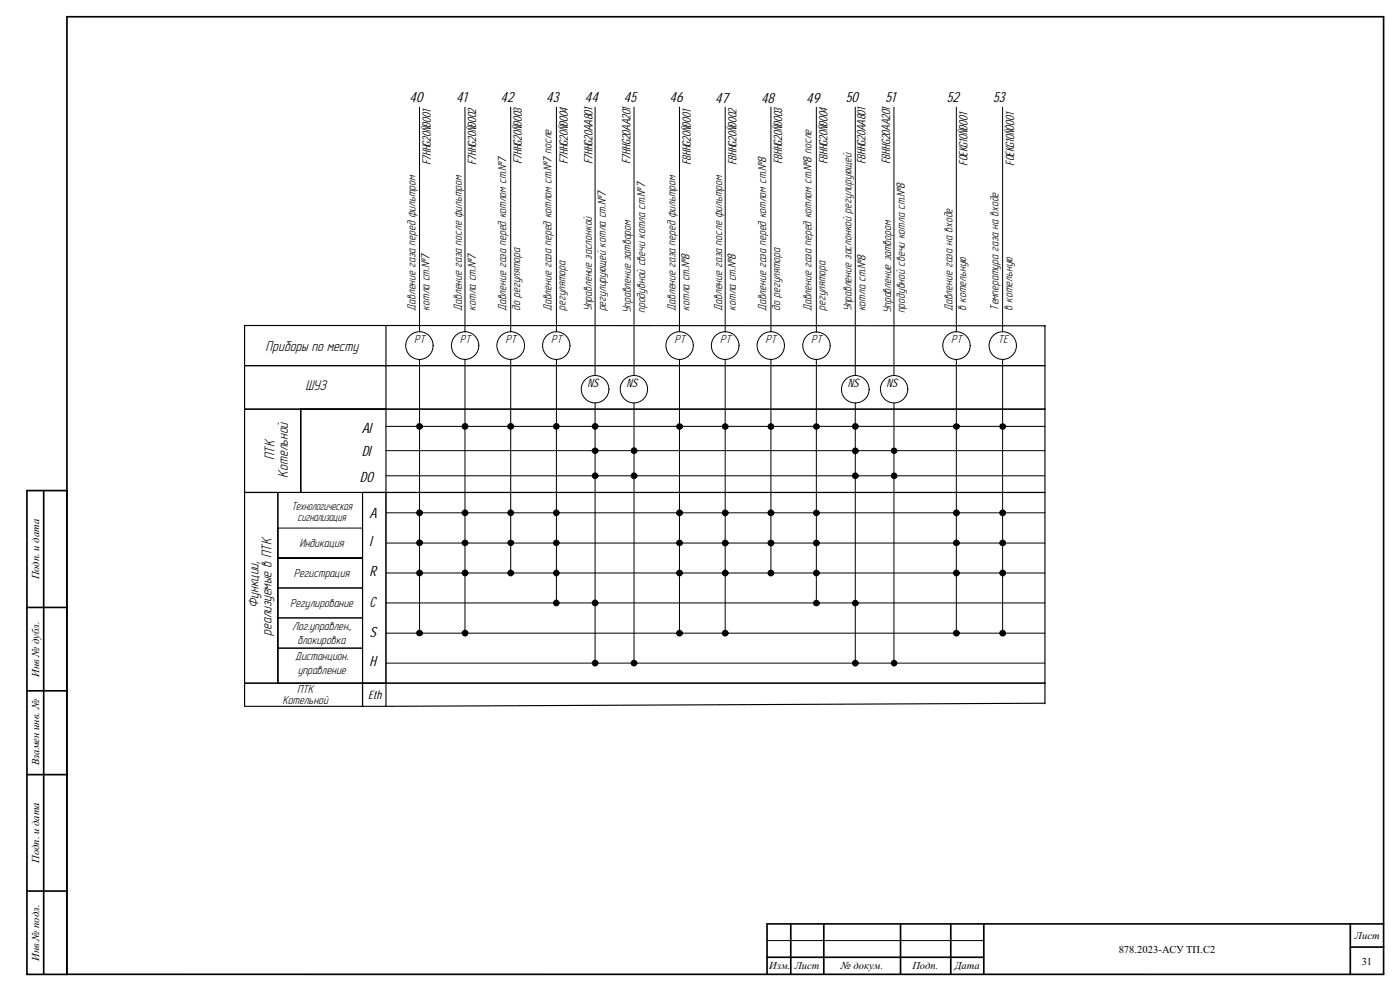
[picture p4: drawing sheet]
<svg xmlns="http://www.w3.org/2000/svg" width="420mm" height="297mm" viewBox="0 0 420 297" stroke-linecap="round" stroke-linejoin="round" font-family="sans-serif">
<g fill="none" stroke="#000" stroke-width=".3">
<path d="M125.9 32.1v67.3M139.5 32.1v67.3M153.2 32.1v67.3M166.9 32.1v67.3M178.5 32.1v80.4M190.2 32.1v80.4M203.8 32.1v67.3M217.6 32.1v67.3M231.3 32.1v67.3M244.9 32.1v67.4M256.6 32.1v80.4M268.2 32.1v80.4"/>
<path d="M286.9 32.1v67.3M300.8 32.1v67.3M125.9 107.7v81.5M139.5 107.7v81.5M153.2 107.7v64M166.9 107.7v73M203.8 107.7v81.5M217.6 107.7v81.5M231.3 107.7v64M244.9 107.7v73.1M286.9 107.7v81.5M300.8 107.7v81.5"/>
<path d="M90.2 122.6v25M115.8 127.8h197.7M115.8 135.1h197.7M178.5 120.8v78.4M190.2 120.8v78.4M256.6 120.8v78.4M268.2 120.8v78.4M83.4 147.6h25.4v57.1h-25.4zM83.4 158.3h25.4v8.9h-25.4zM108.8 147.6h7v57.1h-7zM115.8 147.6h-42.4h42.4M115.8 142.6h197.7"/>
<path d="M116 153.7h197.5M83.4 167.2h25.4v9h-25.4zM83.4 176.2h25.4v9h-25.4zM116 162.7h197.5M116 171.7h197.5M83.4 194.2h25.4v10.5h-25.4zM83.4 185.2h25.4v9h-25.4zM116 180.7h197.5M116 198.7h197.5M116 189.8h197.5M230.1 281.9h65"/>
<circle cx="125.8" cy="103.6" r="4.1"/>
<circle cx="139.5" cy="103.6" r="4.1"/>
<circle cx="153.2" cy="103.6" r="4.1"/>
<circle cx="166.9" cy="103.6" r="4.1"/>
<circle cx="178.5" cy="116.6" r="4.1"/>
<circle cx="190.2" cy="116.6" r="4.1"/>
<circle cx="203.8" cy="103.6" r="4.1"/>
<circle cx="217.6" cy="103.6" r="4.1"/>
<circle cx="231.2" cy="103.6" r="4.1"/>
<circle cx="244.9" cy="103.6" r="4.1"/>
<circle cx="256.6" cy="116.7" r="4.1"/>
<circle cx="268.2" cy="116.7" r="4.1"/>
<circle cx="286.9" cy="103.6" r="4.1"/>
<circle cx="300.8" cy="103.6" r="4.1"/>
</g>
<g fill="none" stroke="#000" stroke-width=".34">
<path d="M73.4 97.6h42.4v12h-42.4zM115.8 97.6h197.7M313.5 97.6v113.3M73.4 109.6h42.4v13h-42.4zM115.8 109.6h197.7M73.4 122.6h16.8v25h-16.8zM90.2 122.6h25.6v25h-25.6zM115.8 122.6h197.7M73.4 147.6h10v57.1h-10zM108.8 147.6h7v57.1h-7zM115.8 147.6h197.7M73.4 204.7h35.4v7h-35.4z"/>
<path d="M108.8 204.7h7v7h-7zM115.8 204.7h197.7M313.5 210.8l-197.7 .9"/>
</g>
<g fill="none" stroke="#000" stroke-width="1">
<circle cx="125.9" cy="127.8" r=".52"/>
<circle cx="139.5" cy="127.8" r=".51"/>
<circle cx="153.2" cy="127.8" r=".51"/>
<circle cx="166.9" cy="127.8" r=".49"/>
<circle cx="178.5" cy="127.8" r=".5"/>
<circle cx="178.5" cy="135.1" r=".49"/>
<circle cx="190.2" cy="135.1" r=".52"/>
<circle cx="203.9" cy="127.8" r=".49"/>
<circle cx="217.6" cy="127.8" r=".49"/>
<circle cx="231.3" cy="127.8" r=".5"/>
<circle cx="244.9" cy="127.8" r=".49"/>
<circle cx="256.6" cy="135.1" r=".51"/>
<circle cx="256.6" cy="127.8" r=".51"/>
<circle cx="268.2" cy="135.1" r=".48"/>
<circle cx="286.9" cy="127.8" r=".49"/>
<circle cx="300.8" cy="127.8" r=".49"/>
<circle cx="125.9" cy="153.7" r=".51"/>
<circle cx="139.5" cy="153.7" r=".5"/>
<circle cx="153.2" cy="153.7" r=".5"/>
<circle cx="166.9" cy="153.7" r=".49"/>
<circle cx="178.5" cy="142.6" r=".5"/>
<circle cx="190.2" cy="142.6" r=".51"/>
<circle cx="203.8" cy="153.7" r=".51"/>
<circle cx="217.6" cy="153.7" r=".51"/>
<circle cx="231.3" cy="153.7" r=".52"/>
<circle cx="244.9" cy="153.7" r=".49"/>
<circle cx="256.6" cy="142.6" r=".5"/>
<circle cx="268.2" cy="142.6" r=".49"/>
<circle cx="286.9" cy="153.7" r=".51"/>
<circle cx="300.8" cy="153.7" r=".51"/>
<circle cx="125.9" cy="162.7" r=".52"/>
<circle cx="125.9" cy="171.7" r=".51"/>
<circle cx="139.5" cy="171.7" r=".5"/>
<circle cx="139.5" cy="162.7" r=".49"/>
<circle cx="153.2" cy="171.7" r=".5"/>
<circle cx="153.2" cy="162.7" r=".49"/>
<circle cx="166.9" cy="171.7" r=".49"/>
<circle cx="166.9" cy="162.7" r=".47"/>
<circle cx="203.8" cy="171.7" r=".5"/>
<circle cx="203.9" cy="162.7" r=".49"/>
<circle cx="217.6" cy="162.7" r=".51"/>
<circle cx="217.6" cy="171.7" r=".51"/>
<circle cx="231.3" cy="162.7" r=".52"/>
<circle cx="231.3" cy="171.7" r=".52"/>
<circle cx="244.9" cy="162.7" r=".51"/>
<circle cx="244.9" cy="171.7" r=".51"/>
<circle cx="286.9" cy="171.7" r=".5"/>
<circle cx="286.9" cy="162.7" r=".49"/>
<circle cx="300.8" cy="171.7" r=".5"/>
<circle cx="300.8" cy="162.7" r=".49"/>
<circle cx="125.9" cy="189.7" r=".5"/>
<circle cx="139.5" cy="189.7" r=".51"/>
<circle cx="166.9" cy="180.7" r=".49"/>
<circle cx="178.5" cy="180.7" r=".51"/>
<circle cx="178.5" cy="198.7" r=".5"/>
<circle cx="190.2" cy="198.7" r=".51"/>
<circle cx="203.8" cy="189.8" r=".5"/>
<circle cx="217.6" cy="189.8" r=".5"/>
<circle cx="244.9" cy="180.7" r=".49"/>
<circle cx="256.6" cy="198.7" r=".51"/>
<circle cx="256.6" cy="180.7" r=".49"/>
<circle cx="268.2" cy="198.7" r=".49"/>
<circle cx="286.9" cy="189.8" r=".5"/>
<circle cx="300.8" cy="189.8" r=".5"/>
</g>
<g fill="none" stroke="#000" stroke-width=".5">
<path d="M13.1 147v145M20.1 147h-12v145h12v-287h395v287h-395M8.1 182.1h12M8.1 207h12M8.1 232.2h12M8.1 267h12M237.2 276.9v14.9M247.1 276.9v14.9M270.2 276.9v14.9M285.2 276.9v14.9M295.1 276.9v14.9M405.1 276.9v15.1"/>
<path d="M415.1 276.9h-185v14.9M230.1 286.9h65M405.1 283.8h10"/>
</g>
<text font-size="5.1" x="336.3" y="286.9">878.2023-АГСВ</text>
<g font-size="4.4">
<text x="122.9" y="30.7">40</text>
<text x="136.9" y="30.7">41</text>
<text x="150.2" y="30.7">42</text>
<text x="163.9" y="30.7">43</text>
<text x="175.5" y="30.7">44</text>
<text x="187.2" y="30.7">45</text>
<text x="200.9" y="30.7">46</text>
<text x="214.6" y="30.8">47</text>
<text x="228.3" y="30.8">48</text>
<text x="241.9" y="30.8">49</text>
<text x="253.7" y="30.7">50</text>
<text x="265.6" y="30.7">51</text>
<text x="284" y="30.7">52</text>
<text x="297.9" y="30.7">53</text>
<text x="79.6" y="105.1">Приборы по месту</text>
<text x="91.7" y="117">ШУЗ</text>
<text x="108.5" y="129.6">AI</text>
<text x="82.3" y="137.9" transform="rotate(-90 82.3 137.9)">ПТК</text>
<text x="108.6" y="136.7">DI</text>
<text x="86.3" y="143.1" transform="rotate(-90 86.3 143.1)">Котельной</text>
<text x="108" y="144.5">DO</text>
<text x="110.9" y="155.4">A</text>
<text x="110.9" y="163.6">I</text>
<text x="110.9" y="172.7">R</text>
<text x="77.5" y="182.3" transform="rotate(-90 77.5 182.3)">Функции,</text>
<text x="110.9" y="181.8">C</text>
<text x="81.5" y="190.6" transform="rotate(-90 81.5 190.6)">реализуемые в ПТК</text>
<text x="110.9" y="190.8">S</text>
<text x="110.9" y="199.7">H</text>
<text x="232" y="290.9">Изм</text>
<text x="237.5" y="290.9">.</text>
<text x="241" y="290.7">Кол.у</text>
<text x="247.2" y="290.7">ч. Лист №док .</text>
<text x="273.9" y="291">Подп.</text>
<text x="286.1" y="290.9">Дата</text>
<text x="362.2" y="295.9">Формат А3</text>
</g>
<g font-size="3.6">
<text x="129.2" y="49.5" transform="rotate(-90 129.2 49.5)">F7HHG20ÑÐ001</text>
<text x="142.9" y="49.5" transform="rotate(-90 142.9 49.5)">F7HHG20ÑÐ002</text>
<text x="156.6" y="49.2" transform="rotate(-90 156.6 49.2)">F7HHG20ÑÐ003</text>
<text x="170.3" y="49.2" transform="rotate(-90 170.3 49.2)">F7HHG20ÑÐ004</text>
<text x="177.8" y="49.2" transform="rotate(-90 177.8 49.2)">F7HHG20AA801</text>
<text x="189.1" y="49.1" transform="rotate(-90 189.1 49.1)">F7HHG20AA201</text>
<text x="207.2" y="49.5" transform="rotate(-90 207.2 49.5)">F8HHG20ÑÐ001</text>
<text x="220.9" y="49.5" transform="rotate(-90 220.9 49.5)">F8HHG20ÑÐ002</text>
<text x="234.7" y="49.2" transform="rotate(-90 234.7 49.2)">F8HHG20ÑÐ003</text>
<text x="248.3" y="49.2" transform="rotate(-90 248.3 49.2)">F8HHG20ÑÐ004</text>
<text x="259.6" y="49.2" transform="rotate(-90 259.6 49.2)">F8HHG20AA801</text>
<text x="267.1" y="49.1" transform="rotate(-90 267.1 49.1)">F8HHG20AA201</text>
<text x="290.3" y="49.6" transform="rotate(-90 290.3 49.6)">F0EKG10ÑÐ001</text>
<text x="304.3" y="49.6" transform="rotate(-90 304.3 49.6)">F0EKG10ÑÒ001</text>
<text x="124.7" y="93.1" transform="rotate(-90 124.7 93.1)">Давление газа перед фильтром</text>
<text x="128.8" y="93.1" transform="rotate(-90 128.8 93.1)">котла ст.№7</text>
<text x="138.6" y="93.1" transform="rotate(-90 138.6 93.1)">Давление газа после фильтром</text>
<text x="142.7" y="93.1" transform="rotate(-90 142.7 93.1)">котла ст.№7</text>
<text x="151.9" y="93.1" transform="rotate(-90 151.9 93.1)">Давление газа перед котлом ст.№7</text>
<text x="156" y="93.1" transform="rotate(-90 156 93.1)">до регулятора</text>
<text x="165.5" y="93.1" transform="rotate(-90 165.5 93.1)">Давление газа перед котлом ст.№7 после</text>
<text x="169.6" y="93.1" transform="rotate(-90 169.6 93.1)">регулятора</text>
<text x="177.5" y="93.2" transform="rotate(-90 177.5 93.2)">Управление заслонкой</text>
<text x="181.7" y="93.2" transform="rotate(-90 181.7 93.2)">регулирующей котла ст.№7</text>
<text x="189.3" y="93.7" transform="rotate(-90 189.3 93.7)">Управление затвором</text>
<text x="193.5" y="93.7" transform="rotate(-90 193.5 93.7)">продувной свечи котла ст.№7</text>
<text x="202.7" y="93.1" transform="rotate(-90 202.7 93.1)">Давление газа перед фильтром</text>
<text x="206.8" y="93.1" transform="rotate(-90 206.8 93.1)">котла ст.№8</text>
<text x="216.6" y="93.1" transform="rotate(-90 216.6 93.1)">Давление газа после фильтром</text>
<text x="220.8" y="93.1" transform="rotate(-90 220.8 93.1)">котла ст.№8</text>
<text x="229.8" y="93.1" transform="rotate(-90 229.8 93.1)">Давление газа перед котлом ст.№8</text>
<text x="234.1" y="93.1" transform="rotate(-90 234.1 93.1)">до регулятора</text>
<text x="243.5" y="93.1" transform="rotate(-90 243.5 93.1)">Давление газа перед котлом ст.№8 после</text>
<text x="247.7" y="93.1" transform="rotate(-90 247.7 93.1)">регулятора</text>
<text x="255.5" y="93.3" transform="rotate(-90 255.5 93.3)">Управление заслонкой регулирующей</text>
<text x="259.6" y="93.3" transform="rotate(-90 259.6 93.3)">котла ст.№8</text>
<text x="267.3" y="93.8" transform="rotate(-90 267.3 93.8)">Управление затвором</text>
<text x="271.5" y="93.8" transform="rotate(-90 271.5 93.8)">продувной свечи котла ст.№8</text>
<text x="285.7" y="93.1" transform="rotate(-90 285.7 93.1)">Давление газа на входе</text>
<text x="289.9" y="93.1" transform="rotate(-90 289.9 93.1)">в котельную</text>
<text x="299.6" y="93.1" transform="rotate(-90 299.6 93.1)">Температура газа на входе</text>
<text x="303.7" y="93.1" transform="rotate(-90 303.7 93.1)">в котельную</text>
<text x="124.3" y="102.8">РТ</text>
<text x="138" y="102.8">РТ</text>
<text x="151.7" y="102.8">РТ</text>
<text x="165.3" y="102.8">РТ</text>
<text x="202.3" y="102.8">РТ</text>
<text x="216" y="102.8">РТ</text>
<text x="229.7" y="102.8">РТ</text>
<text x="243.4" y="102.8">РТ</text>
<text x="285.4" y="102.8">РТ</text>
<text x="299.3" y="102.8">ТЕ</text>
<text x="176.2" y="115.8">NS</text>
<text x="187.9" y="115.8">NS</text>
<text x="254.3" y="115.8">NS</text>
<text x="265.9" y="115.8">NS</text>
<text x="87.4" y="152.8">Технологическая</text>
<text x="89.3" y="156.1">сигнализация</text>
<text x="89.9" y="163.9">Индикация</text>
<text x="88.2" y="172.9">Регистрация</text>
<text x="87.1" y="182">Регулирование</text>
<text x="87.7" y="188.8">Лог.управлен.,</text>
<text x="88.5" y="197.9">Дистанцион.</text>
<text x="89.3" y="193.1">блокировка</text>
<text x="89.4" y="202">управление</text>
<text x="89.1" y="207.8">ПТК</text>
<text x="110.5" y="209.5">Eth</text>
<text x="84.7" y="211.1">Котельной</text>
<text x="406.2" y="280.8">Лист</text>
<text x="408.7" y="288.2">5.4</text>
</g>
<g font-size="3.2">
<text x="11.7" y="173.7" transform="rotate(-90 11.7 173.7)">Подп. и дата</text>
<text x="11.7" y="202.8" transform="rotate(-90 11.7 202.8)">Инв № дубл.</text>
<text x="11.7" y="229.3" transform="rotate(-90 11.7 229.3)">Взамен инв. №</text>
<text x="11.7" y="258.7" transform="rotate(-90 11.7 258.7)">Подп. и дата</text>
<text x="406.5" y="281.5">Лист</text>
<text x="11.7" y="287.9" transform="rotate(-90 11.7 287.9)">Инв № подл.</text>
<text x="335.6" y="285.7">878.2023-АСУ ТП.С2</text>
<text x="230.8" y="290.4">Изм.</text>
<text x="238.4" y="290.4">Лист</text>
<text x="252.3" y="290.4">№ докум.</text>
<text x="273.7" y="290.4">Подп.</text>
<text x="286.4" y="290.4">Дата</text>
<text x="408.5" y="289.2">31</text>
</g>
<text font-size="1.4" fill="#fff" x="4.9" y="292.1">GSPublisherVersion 0.91.100.100</text>
</svg>
